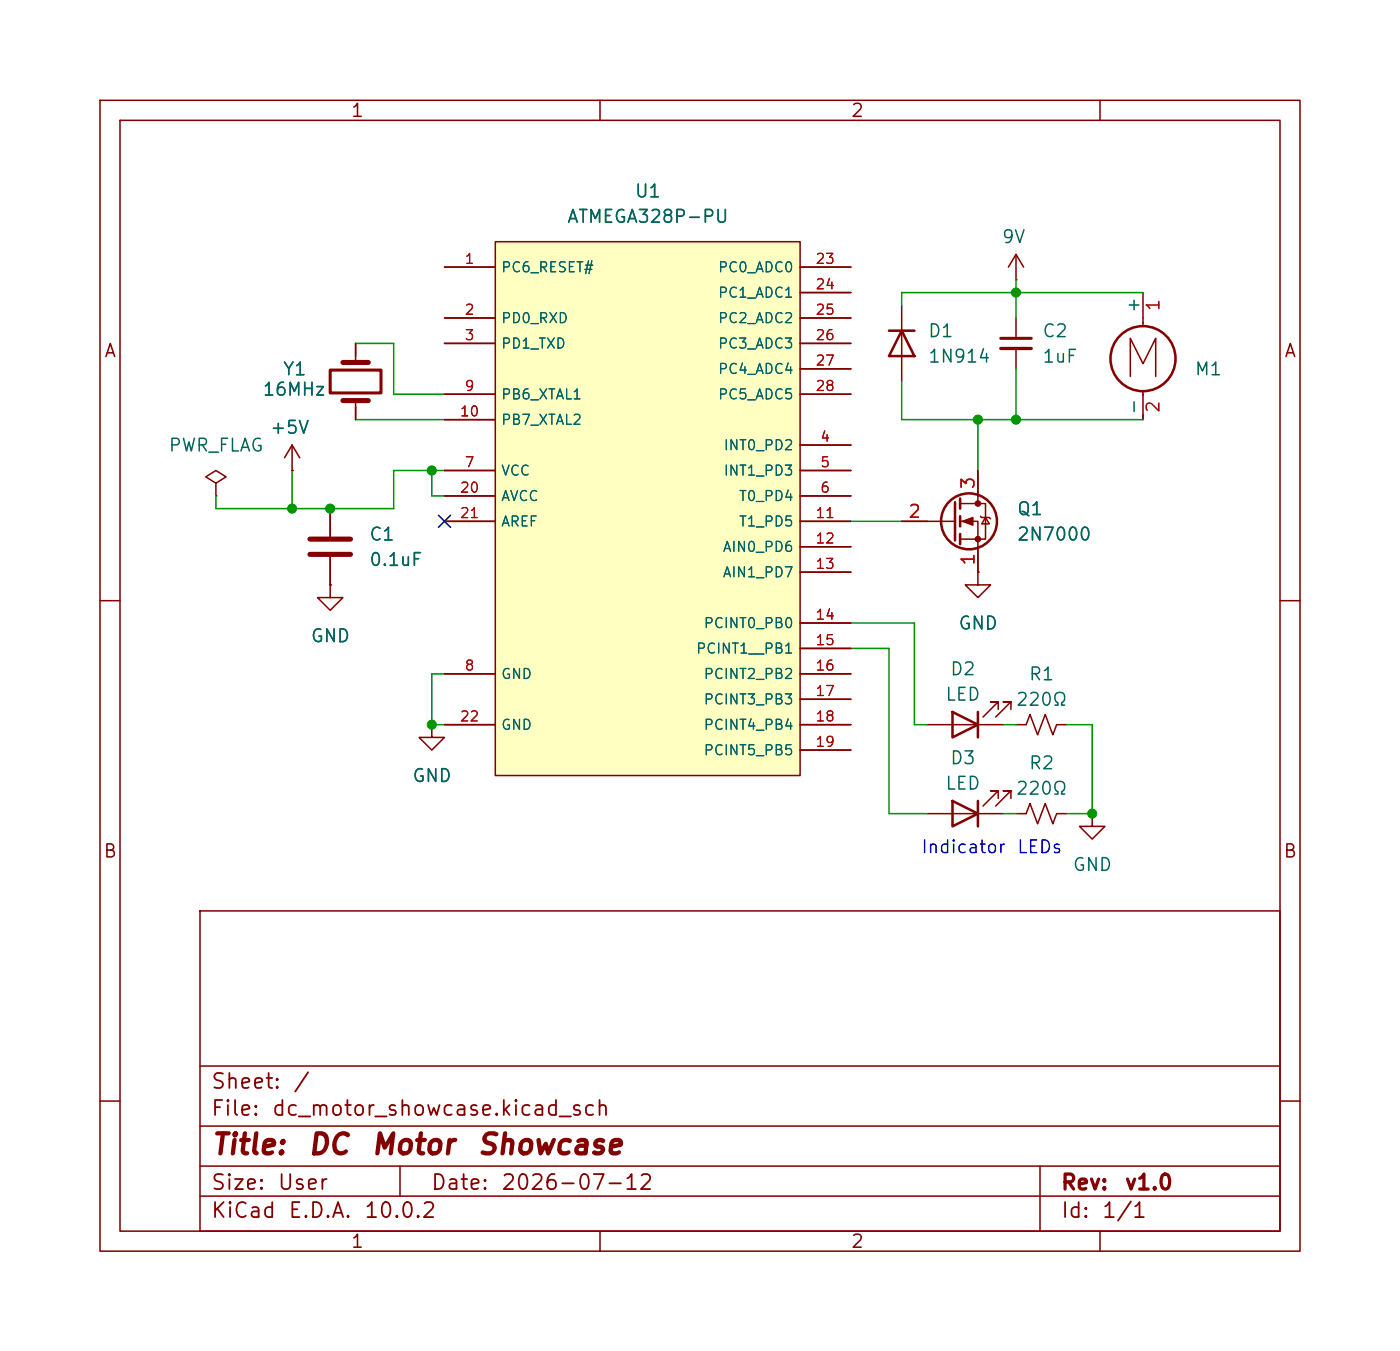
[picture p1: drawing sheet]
<svg xmlns="http://www.w3.org/2000/svg" width="140mm" height="135mm" viewBox="0 0 140 135" stroke-linecap="round" stroke-linejoin="round" font-family="sans-serif">
<g fill="none" stroke="#840000" stroke-width=".15">
<path d="M10 10h120v115h-120zM12 12h116v111h-116zM60 10v2M110 10v2M35.6 34.3v1.9M90.2 30.5v7.6M29.2 47h.1M29.2 44.5l-.8 1.2M29.2 44.5l.8 1.2M29.2 44.5v2.5M33 58.4v1.3h1.3l-1.3 1.3-1.3-1.3h1.3M33 58.4h.1"/>
<path d="M33 50.8v2.8M33 55.7v2.7M35.6 40v1.9M90.2 52.1h5.3M96 50.3h2.6v3.6h-2.6M96 52.1h1.8v5.1M97.8 47v3.3M98 51.6l.2 .1h.7l.2 .1M98.6 51.7l.3 .6h-.7zM10 60h2M43.2 72.4v1.3h1.2l-1.2 1.3-1.3-1.3h1.3M43.2 72.4h.1"/>
<path d="M99.8 79.8v-.8h-.7h.7l-1.5 1.5M101.1 79.8v-.8h-.8h.8l-1.5 1.5M128 60h2M20 91h108v32h-108zM92.7 81.3h7.6M101.6 81.3h1l.4-1 .8 2 .7-2 .8 2 .4-1h1M109.2 81.3v1.3h1.3l-1.3 1.2-1.3-1.2h1.3M109.2 81.3h.1M10 110h2M20 119.5h108M20 116.5h108M20 112.5h108"/>
<path d="M20 106.5h108M40 116.5v3M104 116.5v6.5M128 110h2M60 123v2M110 123v2"/>
</g>
<g fill="none" stroke="#840000" stroke-width=".25">
<path d="M88.9 33h2.5M90.2 33l1.2 2.6h-2.5zM95.5 50.2v3.8M96 49.8v1M96 51.6v1M96 53.4v1M95.2 80l2.6 1.3-2.6 1.3zM97.8 80v2.6"/>
<circle cx="96.9" cy="52.1" r="2.79"/>
</g>
<path d="M34.3 36.2h2.5M31 53.9h4.1M31 55.4h4.1M34.3 40h2.5" fill="none" stroke="#840000" stroke-width=".51"/>
<g fill="#840000" stroke="#840000" stroke-width=".15">
<path d="M96.3 52.1l1-.4v.8z"/>
<circle cx="97.8" cy="50.3" r=".25"/>
<circle cx="97.8" cy="53.9" r=".25"/>
</g>
<path d="M33 37h5.1v2.3h-5.1z" fill="none" stroke="#840000" stroke-width=".3"/>
<path d="M49.5 24.2h30.5v53.3h-30.5z" fill="#ffffc2"/>
<g fill="none" stroke="#840000" stroke-width=".15">
<path d="M35.6 34.3v1.3M44.4 26.7h5.1M44.4 31.8h5.1M44.4 34.3h5.1M44.4 39.4h5.1M49.5 24.2h30.5v53.3h-30.5zM80 26.7h5.1M80 31.8h5.1M80 34.3h5.1M80 39.4h5.1M80 29.2h5.1M80 36.9h5.1"/>
<path d="M101.6 28h.1M101.6 25.4v2.6M101.6 31.8v2M101.6 34.8v2.1M101.6 25.4l-.8 1.3M101.6 25.4l.8 1.3M113 37.6v-3.8l1.3 2.5 1.3-2.5v3.8M114.3 29.2v3.4M114.3 39.1v2.8M21.6 48.3l1-.7-1-.6-1 .6 1 .7v1.3M21.6 49.6h.1M29.2 47h.1"/>
<path d="M33 58.4h.1M33 50.8v2.8M33 55.7v2.7M35.6 40.7v1.2M44.4 47h5.1M44.4 49.6h5.1M44.4 41.9h5.1M44.4 52.1h5.1M80 44.5h5.1M80 47h5.1M80 49.6h5.1M80 52.1h5.1"/>
<path d="M80 54.6h5.1M80 57.2h5.1M90.2 52.1h2.5M97.8 57.2v1.2h1.3l-1.3 1.3-1.3-1.3h1.3M97.8 57.2h.1M97.8 47v2.6M97.8 54.6v2.6M43.2 72.4h.1M44.4 67.3h5.1M44.4 72.4h5.1M80 67.3h5.1M80 62.3h5.1"/>
<path d="M80 64.8h5.1M80 69.9h5.1M80 72.4h5.1M80 75h5.1M92.7 72.4h7.6M99.8 70.9v-.8h-.7h.7l-1.5 1.6M101.1 70.9v-.8h-.8h.8l-1.5 1.6M101.6 72.4h1l.4-1 .8 2 .7-2 .8 2 .4-1h1"/>
</g>
<g fill="none" stroke="#840000" stroke-width=".25">
<path d="M95.2 71.1l2.6 1.3-2.6 1.3zM97.8 71.1v2.6"/>
<circle cx="114.3" cy="35.8" r="3.3"/>
</g>
<path d="M100.1 33.8h3" fill="none" stroke="#840000" stroke-width=".3"/>
<path d="M100.1 34.8h3" fill="none" stroke="#840000" stroke-width=".33"/>
<g fill="none" stroke="#009600" stroke-width=".15">
<path d="M35.6 34.3h3.8v5.1h5M90.2 38.1v3.8h24.1M101.6 28v3.8M101.6 36.9v5M114.3 29.2h-24.1v1.3M29.2 47v3.8M35.6 41.9h8.8M43.2 47v2.6h1.2M44.4 47h-5v3.8h-17.8v-1.2M85.1 52.1h5.1M97.8 41.9v5.1M44.4 67.3h-1.2v5.1h1.2"/>
<path d="M85.1 64.8h3.8v16.5h3.8M85.1 62.3h6.3v10.1h1.3M100.3 72.4h1.3M106.7 72.4h2.5v8.9h-2.5M100.3 81.3h1.3"/>
</g>
<path d="M43.8 51.5l1.3 1.2M45.1 51.5l-1.3 1.2" fill="none" stroke="#000084" stroke-width=".15"/>
<g fill="#009600" stroke="#009600" stroke-width=".1">
<circle cx="43.2" cy="72.4" r=".46"/>
<circle cx="33" cy="50.8" r=".46"/>
<circle cx="29.2" cy="50.8" r=".46"/>
<circle cx="43.2" cy="47" r=".46"/>
<circle cx="109.2" cy="81.3" r=".46"/>
<circle cx="97.8" cy="41.9" r=".46"/>
<circle cx="101.6" cy="41.9" r=".46"/>
<circle cx="101.6" cy="29.2" r=".46"/>
</g>
<g font-size="2" fill="#840000">
<text x="21" y="115.9">Title:</text>
<text x="30.7" y="115.9">DC</text>
<text x="37" y="115.9">Motor</text>
<text x="47.6" y="115.9">Showcase</text>
</g>
<g font-size="1.5" fill="#840000">
<text x="21" y="111.9">File:</text>
<text x="21" y="109.2">Sheet:</text>
<text x="27.1" y="111.9">dc_motor_showcase.kicad_sch</text>
<text x="29.2" y="109.2">/</text>
<text x="21" y="119.3">Size:</text>
<text x="27.7" y="119.3">User</text>
<text x="43" y="119.3">Date:</text>
<text x="50" y="119.3">2026-07-12</text>
<text x="106" y="119.3">Rev:</text>
<text x="112.4" y="119.3">v1.0</text>
<text x="21" y="122.1">KiCad</text>
<text x="28.7" y="122.1">E.D.A.</text>
<text x="36.3" y="122.1">10.0.2</text>
<text x="106" y="122.1">Id:</text>
<text x="110.1" y="122.1">1/1</text>
</g>
<g font-size="1.3" fill="#840000">
<text x="35" y="12">1</text>
<text x="85" y="12">2</text>
<text x="10.3" y="36">A</text>
<text x="128.3" y="36">A</text>
<text x="10.3" y="86">B</text>
<text x="128.3" y="86">B</text>
<text x="35" y="125">1</text>
<text x="85" y="125">2</text>
</g>
<g font-size="1.3" fill="#006464">
<text x="56.6" y="22.6">ATMEGA328P-PU</text>
<text x="63.4" y="20">U1</text>
<text x="100.1" y="24.6">9V</text>
<text x="92.7" y="34">D1</text>
<text x="104.1" y="34">C2</text>
<text x="114.3" y="31.4" transform="rotate(-90 114.3 31.4)">+</text>
<text x="26.2" y="39.9">16MHz</text>
<text x="28.2" y="37.8">Y1</text>
<text x="92.7" y="36.6">1N914</text>
<text x="104.1" y="36.6">1uF</text>
<text x="114.3" y="41.6" transform="rotate(-90 114.3 41.6)">-</text>
<text x="119.4" y="37.8">M1</text>
<text x="16.8" y="45.4">PWR_FLAG</text>
<text x="26.9" y="43.7">+5V</text>
<text x="101.6" y="51.8">Q1</text>
<text x="36.8" y="54.3">C1</text>
<text x="36.8" y="56.9">0.1uF</text>
<text x="101.6" y="54.3">2N7000</text>
<text x="31" y="64.5">GND</text>
<text x="95.8" y="63.2">GND</text>
<text x="94.4" y="70.3">LED</text>
<text x="94.9" y="67.8">D2</text>
<text x="101.5" y="70.8">220Ω</text>
<text x="102.8" y="68.3">R1</text>
<text x="94.9" y="76.7">D3</text>
<text x="102.8" y="77.2">R2</text>
<text x="41.1" y="78.5">GND</text>
<text x="94.4" y="79.2">LED</text>
<text x="101.5" y="79.7">220Ω</text>
<text x="107.2" y="87.4">GND</text>
</g>
<g font-size="1.3" fill="#a90000">
<text x="116.3" y="31.2" transform="rotate(-90 116.3 31.2)">1</text>
<text x="116.3" y="41.4" transform="rotate(-90 116.3 41.4)">2</text>
<text x="90.7" y="52.1">2</text>
<text x="97.8" y="49" transform="rotate(-90 97.8 49)">3</text>
<text x="97.8" y="56.6" transform="rotate(-90 97.8 56.6)">1</text>
</g>
<g font-size="1.3" fill="#0000c2">
<text x="92" y="85.6">Indicator</text>
<text x="101.6" y="85.6">LEDs</text>
</g>
<g font-size="1" fill="#a90000">
<text x="46.4" y="26.6">1</text>
<text x="81.5" y="26.6">23</text>
<text x="81.5" y="29.2">24</text>
<text x="46.4" y="31.7">2</text>
<text x="46.4" y="34.2">3</text>
<text x="81.5" y="31.7">25</text>
<text x="81.5" y="34.2">26</text>
<text x="45.9" y="41.9">10</text>
<text x="46.4" y="39.3">9</text>
<text x="81.5" y="36.8">27</text>
<text x="81.5" y="39.3">28</text>
<text x="46.4" y="46.9">7</text>
<text x="81.9" y="44.4">4</text>
<text x="81.9" y="46.9">5</text>
<text x="45.9" y="49.5">20</text>
<text x="45.9" y="52">21</text>
<text x="81.5" y="52">11</text>
<text x="81.9" y="49.5">6</text>
<text x="81.5" y="54.6">12</text>
<text x="81.5" y="57.1">13</text>
<text x="81.5" y="62.2">14</text>
<text x="81.5" y="64.7">15</text>
<text x="46.4" y="67.3">8</text>
<text x="81.5" y="67.3">16</text>
<text x="81.5" y="69.8">17</text>
<text x="45.9" y="72.3">22</text>
<text x="81.5" y="72.3">18</text>
<text x="81.5" y="74.9">19</text>
</g>
<g font-size="1" fill="#006464">
<text x="50" y="27.5">PC6_RESET#</text>
<text x="71.7" y="27.5">PC0_ADC0</text>
<text x="71.7" y="30">PC1_ADC1</text>
<text x="50" y="32.5">PD0_RXD</text>
<text x="50" y="35.1">PD1_TXD</text>
<text x="71.7" y="32.5">PC2_ADC2</text>
<text x="71.7" y="35.1">PC3_ADC3</text>
<text x="50" y="40.2">PB6_XTAL1</text>
<text x="71.7" y="37.6">PC4_ADC4</text>
<text x="71.7" y="40.2">PC5_ADC5</text>
<text x="50" y="47.8">VCC</text>
<text x="50" y="42.7">PB7_XTAL2</text>
<text x="72.3" y="45.2">INT0_PD2</text>
<text x="72.3" y="47.8">INT1_PD3</text>
<text x="50" y="50.3">AVCC</text>
<text x="50" y="52.9">AREF</text>
<text x="73.8" y="50.3">T0_PD4</text>
<text x="73.8" y="52.9">T1_PD5</text>
<text x="72.2" y="55.4">AIN0_PD6</text>
<text x="72.2" y="57.9">AIN1_PD7</text>
<text x="69.5" y="65.6">PCINT1__PB1</text>
<text x="70.3" y="63">PCINT0_PB0</text>
<text x="50" y="68.1">GND</text>
<text x="70.3" y="68.1">PCINT2_PB2</text>
<text x="70.3" y="70.6">PCINT3_PB3</text>
<text x="50" y="73.2">GND</text>
<text x="70.3" y="73.2">PCINT4_PB4</text>
<text x="70.3" y="75.7">PCINT5_PB5</text>
</g>
</svg>
